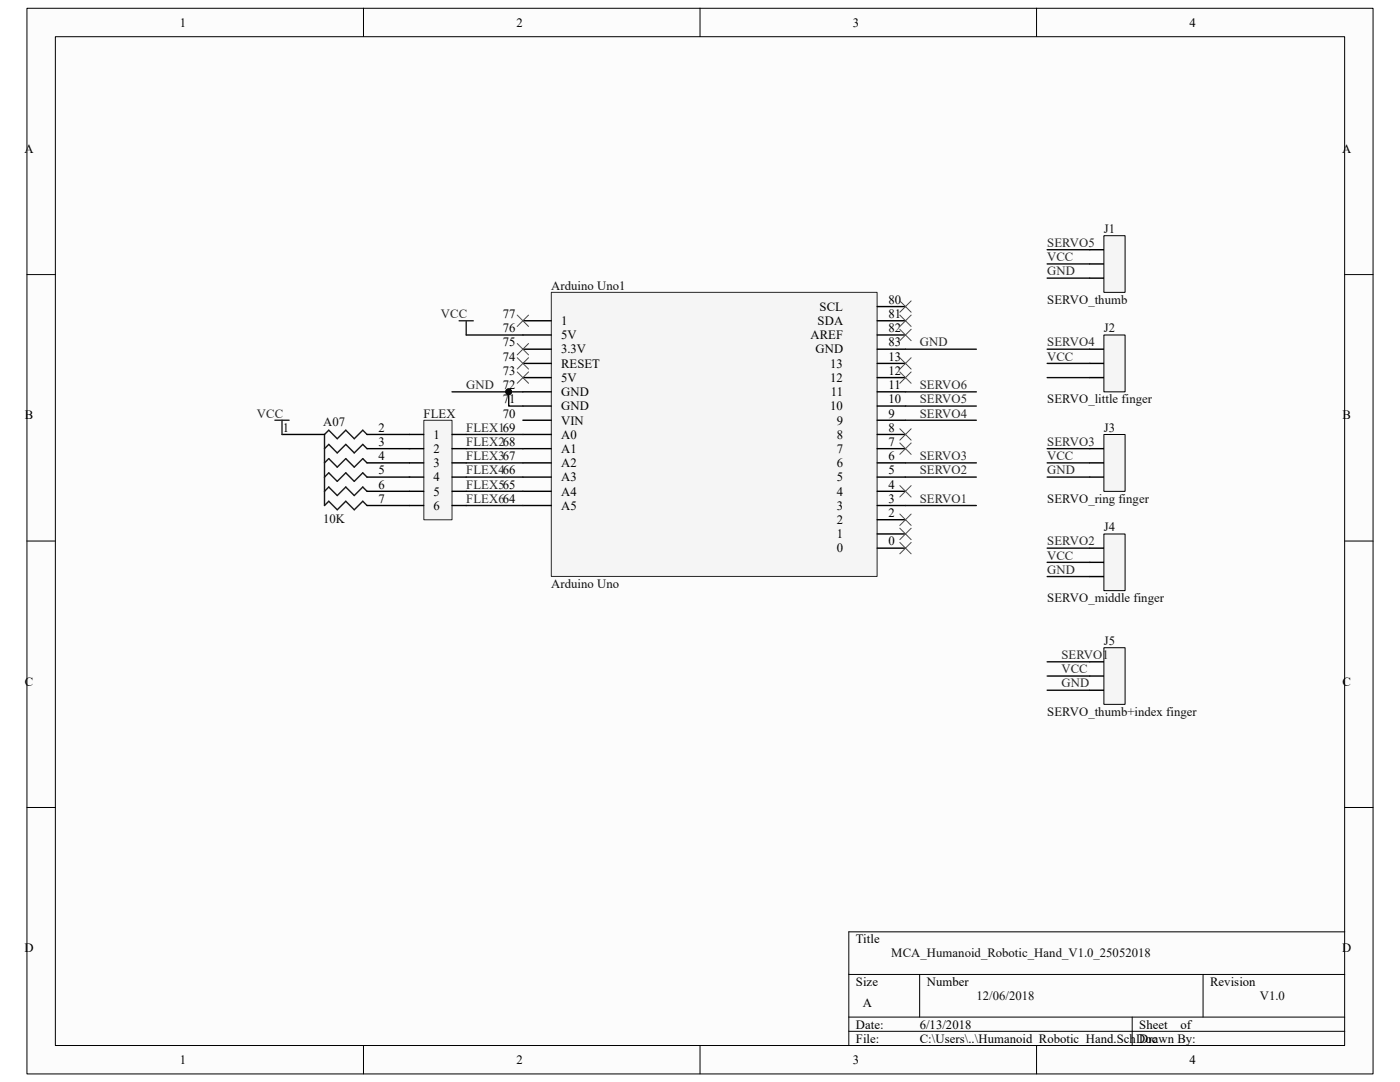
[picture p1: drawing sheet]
<svg xmlns="http://www.w3.org/2000/svg" width="279mm" height="216mm" viewBox="0 0 279 216" stroke-linecap="round" stroke-linejoin="round" font-family="sans-serif">
<path d="M5.4 1.7h268.6v212.6h-268.6z" fill="#fcfcfc"/>
<path d="M5.4 1.7h268.6v212.6h-268.6z" fill="none" stroke="#000" stroke-width=".2"/>
<path d="M11.1 7.4h257.3v201.2h-257.3z" fill="#fcfcfc"/>
<g fill="none" stroke="#000" stroke-width=".2">
<path d="M11 7.3h257.4v201.3h-257.4zM72.5 1.6v5.7M139.7 1.6v5.7M206.9 1.6v5.7M5.4 54.8h5.6M268.4 54.8h5.6M5.4 108h5.6M268.4 108h5.6M5.4 161.1h5.6M268.4 161.1h5.6M169.4 194.4h99M183.5 194.4v8.5"/>
<path d="M240.1 194.4v8.5M268.4 185.9h-99v22.7M72.5 208.6v5.7M139.7 208.6v5.7M169.4 202.9h99M169.4 205.8h99M206.9 208.6v5.7M226 202.9v5.7"/>
</g>
<path d="M110.1 58.4h64.9v56.6h-64.9z" fill="#f5f5f5"/>
<path d="M110 58.3h65v56.7h-65z" fill="none" stroke="#262626" stroke-width=".2"/>
<g fill="none" stroke="#000" stroke-width=".28">
<path d="M217.5 49.8h2.8M217.5 52.7h2.8M217.5 55.5h2.8M104.4 64h5.6M104.4 66.8h5.6M104.4 69.7h5.6M104.4 72.5h5.6M104.4 75.3h5.6M104.4 78.2h5.6M175.1 64h5.6M175.1 66.8h5.6M175.1 69.7h5.6"/>
<path d="M175.1 72.5h5.6M175.1 75.3h5.6M175.1 78.2h5.6M175.1 61.2h5.6M56.3 86.7h8.5M73.2 86.7h8.5M73.2 89.5h8.5M73.2 92.4h8.5M73.2 95.2h8.5M73.2 98h8.5M104.4 81h5.6M104.4 83.9h5.6"/>
<path d="M104.4 86.7h5.6M104.4 89.5h5.6M104.4 92.4h5.6M104.4 95.2h5.6M104.4 98h5.6M175.1 81h5.6M175.1 83.9h5.6M175.1 86.7h5.6M175.1 89.5h5.6M175.1 92.4h5.6M175.1 95.2h5.6M175.1 98h5.6"/>
<path d="M73.2 100.9h8.5M104.4 100.9h5.6M175.1 100.9h5.6M175.1 109.4h5.6M175.1 106.5h5.6M175.1 103.7h5.6"/>
</g>
<path d="M91.6 64h2.9M93 64v2.8M54.9 83.9h2.8M56.3 83.9v2.8" fill="none" stroke="#262626" stroke-width=".28"/>
<g fill="none" stroke="#4c4c4c" stroke-width=".2">
<path d="M103.2 74.2l2.3 2.3M103.2 71.4l2.3 2.2M103.2 68.5l2.3 2.3M103.2 62.9l2.3 2.2M105.5 74.2l-2.3 2.3M105.5 71.4l-2.3 2.2M105.5 68.5l-2.3 2.3M105.5 62.9l-2.3 2.2M179.6 74.2l2.2 2.3M179.6 71.4l2.2 2.2M179.6 65.7l2.2 2.3M179.6 62.9l2.2 2.2"/>
<path d="M179.6 60l2.2 2.3M181.8 74.2l-2.2 2.3M181.8 71.4l-2.2 2.2M181.8 65.7l-2.2 2.3M181.8 62.9l-2.2 2.2M181.8 60l-2.2 2.3M179.6 85.6l2.2 2.2M179.6 88.4l2.2 2.3M179.6 96.9l2.2 2.3M181.8 85.6l-2.2 2.2M181.8 88.4l-2.2 2.3M181.8 96.9l-2.2 2.3"/>
<path d="M179.6 102.6l2.2 2.2M179.6 105.4l2.2 2.3M179.6 108.2l2.2 2.3M181.8 102.6l-2.2 2.2M181.8 105.4l-2.2 2.3M181.8 108.2l-2.2 2.3"/>
</g>
<path d="M64.8 95.2l.8-.9 1.7 1.7 1.7-1.7 1.7 1.7 1.7-1.7 .8 .9M64.8 98l.8-.8 1.7 1.7 1.7-1.7 1.7 1.7 1.7-1.7 .8 .8M64.8 89.5l.8-.8 1.7 1.7 1.7-1.7 1.7 1.7 1.7-1.7 .8 .8M64.8 92.4l.8-.9 1.7 1.7 1.7-1.7 1.7 1.7 1.7-1.7 .8 .9M73.2 86.7l-.8-.9-1.7 1.7-1.7-1.7-1.7 1.7-1.7-1.7-.8 .9v14.2l.8-.9 1.7 1.7 1.7-1.7 1.7 1.7 1.7-1.7 .8 .9" fill="none" stroke="#1c1c1c" stroke-width=".28"/>
<path d="M220.3 47.1h4.2v11.2h-4.2z" fill="#f5f5f5"/>
<path d="M220.3 47h4.2v11.3h-4.2z" fill="none" stroke="#000" stroke-width=".2"/>
<path d="M217.5 69.7h2.8M217.5 72.5h2.8M217.5 75.3h2.8" fill="none" stroke="#000" stroke-width=".28"/>
<path d="M220.3 66.9h4.2v11.3h-4.2z" fill="#f5f5f5"/>
<path d="M220.3 66.8h4.2v11.4h-4.2z" fill="none" stroke="#000" stroke-width=".2"/>
<path d="M217.5 89.5h2.8M217.5 92.4h2.8M217.5 95.2h2.8" fill="none" stroke="#000" stroke-width=".28"/>
<path d="M220.3 86.7h4.2v11.3h-4.2z" fill="#f5f5f5"/>
<path d="M220.3 86.7h4.2v11.3h-4.2z" fill="none" stroke="#000" stroke-width=".2"/>
<path d="M217.5 109.4h2.8M217.5 112.2h2.8M217.5 115h2.8" fill="none" stroke="#000" stroke-width=".28"/>
<path d="M220.3 106.6h4.2v11.3h-4.2z" fill="#f5f5f5"/>
<path d="M220.3 106.6h4.2v11.3h-4.2z" fill="none" stroke="#000" stroke-width=".2"/>
<path d="M217.5 132.1h2.8M217.5 134.9h2.8M217.5 137.7h2.8" fill="none" stroke="#000" stroke-width=".28"/>
<path d="M220.3 129.3h4.2v11.2h-4.2z" fill="#f5f5f5"/>
<path d="M220.3 129.2h4.2v11.3h-4.2z" fill="none" stroke="#000" stroke-width=".2"/>
<g fill="none" stroke="#0e0e0e" stroke-width=".28">
<path d="M209 49.8h8.5M209 52.7h8.5M209 55.5h8.5M90.2 78.2h14.2M93 66.8h11.4M101.5 78.2v2.8h2.9M180.7 78.2h14.1M180.7 69.7h14.1M209 69.7h8.5M209 72.5h8.5M209 75.3h8.5M93 95.2h11.4"/>
<path d="M93 92.4h11.4M93 86.7h11.4M93 89.5h11.4M93 98h11.4M180.7 95.2h14.1M180.7 92.4h14.1M180.7 83.9h14.1M180.7 81h14.1M209 95.2h8.5M209 92.4h8.5M209 89.5h8.5M93 100.9h11.4"/>
<path d="M180.7 100.9h14.1M209 109.4h8.5M209 112.2h8.5M209 115h8.5M209 132.1h8.5M209 134.9h8.5M209 137.7h8.5"/>
</g>
<circle cx="101.5" cy="78.2" r=".55" fill="#0e0e0e" stroke="#0e0e0e" stroke-width=".2"/>
<path d="M84.6 83.9h5.6v19.8h-5.6z" fill="#f5f5f5"/>
<path d="M84.6 83.9h5.6v19.8h-5.6z" fill="none" stroke="#262626" stroke-width=".2"/>
<path d="M81.7 86.7h2.9M81.7 89.5h2.9M81.7 92.4h2.9M81.7 95.2h2.9M81.7 98h2.9M90.2 86.7h2.8M90.2 89.5h2.8M90.2 92.4h2.8M90.2 95.2h2.8M90.2 98h2.8M81.7 100.9h2.9M90.2 100.9h2.8" fill="none" stroke="#000" stroke-width=".28"/>
<g font-size="2.5">
<text x="35.9" y="5.3">1</text>
<text x="103.1" y="5.3">2</text>
<text x="170.2" y="5.3">3</text>
<text x="237.4" y="5.3">4</text>
<text x="4.9" y="30.5">A</text>
<text x="267.9" y="30.5">A</text>
<text x="100.4" y="63.5">77</text>
<text x="112" y="64.9">1</text>
<text x="163.1" y="64.9">SDA</text>
<text x="163.6" y="62">SCL</text>
<text x="177.3" y="63.5">81</text>
<text x="177.3" y="60.6">80</text>
<text x="100.4" y="66.3">76</text>
<text x="100.4" y="69.1">75</text>
<text x="100.4" y="72">74</text>
<text x="112" y="67.7">5V</text>
<text x="112" y="70.5">3.3V</text>
<text x="161.7" y="67.7">AREF</text>
<text x="162.7" y="70.5">GND</text>
<text x="177.3" y="72">13</text>
<text x="177.3" y="69.1">83</text>
<text x="177.3" y="66.3">82</text>
<text x="100.4" y="74.8">73</text>
<text x="112" y="73.4">RESET</text>
<text x="112" y="76.2">5V</text>
<text x="165.7" y="76.2">12</text>
<text x="165.7" y="73.4">13</text>
<text x="177.3" y="77.6">11</text>
<text x="177.3" y="74.8">12</text>
<text x="5" y="83.6">B</text>
<text x="100.4" y="80.5">71</text>
<text x="100.4" y="83.3">70</text>
<text x="112" y="79">GND</text>
<text x="112" y="81.9">GND</text>
<text x="165.7" y="81.9">10</text>
<text x="165.8" y="79">11</text>
<text x="177.3" y="83.3">9</text>
<text x="177.3" y="80.5">10</text>
<text x="267.9" y="83.6">B</text>
<text x="56.4" y="86.1">1</text>
<text x="75.5" y="86.1">2</text>
<text x="75.5" y="89">3</text>
<text x="86.5" y="87.5">1</text>
<text x="112" y="84.7">VIN</text>
<text x="112" y="87.5">A0</text>
<text x="167" y="87.5">8</text>
<text x="167" y="84.7">9</text>
<text x="177.3" y="89">7</text>
<text x="177.3" y="86.1">8</text>
<text x="75.5" y="91.8">4</text>
<text x="75.5" y="94.7">5</text>
<text x="86.5" y="90.4">2</text>
<text x="86.5" y="93.2">3</text>
<text x="112" y="90.4">A1</text>
<text x="112" y="93.2">A2</text>
<text x="167" y="93.2">6</text>
<text x="167" y="90.4">7</text>
<text x="177.3" y="94.7">5</text>
<text x="177.3" y="91.8">6</text>
<text x="75.5" y="97.5">6</text>
<text x="75.5" y="100.3">7</text>
<text x="86.5" y="96.1">4</text>
<text x="86.5" y="98.9">5</text>
<text x="86.5" y="101.7">6</text>
<text x="112" y="96.1">A3</text>
<text x="112" y="98.9">A4</text>
<text x="112" y="101.7">A5</text>
<text x="167" y="101.7">3</text>
<text x="167" y="98.9">4</text>
<text x="167" y="96.1">5</text>
<text x="177.3" y="100.3">3</text>
<text x="177.3" y="97.5">4</text>
<text x="167" y="107.4">1</text>
<text x="167" y="104.6">2</text>
<text x="177.3" y="103.2">2</text>
<text x="167" y="110.2">0</text>
<text x="177.3" y="108.8">0</text>
<text x="5" y="136.8">C</text>
<text x="267.9" y="136.8">C</text>
<text x="4.9" y="190">D</text>
<text x="170.8" y="188.2">Title</text>
<text x="267.9" y="190">D</text>
<text x="170.8" y="196.7">Size</text>
<text x="184.9" y="196.7">Number</text>
<text x="241.5" y="196.7">Revision</text>
<text x="172.2" y="201">A</text>
<text x="170.8" y="205.2">Date:</text>
<text x="170.8" y="208.1">File:</text>
<text x="183.5" y="205.2">6/13/2018</text>
<text x="183.5" y="208.1">C:\Users\..\Humanoid_Robotic_Hand.SchDoc</text>
<text x="227.4" y="205.2">Sheet</text>
<text x="227.4" y="208.1">Drawn By:</text>
<text x="235.6" y="205.2">of</text>
<text x="35.9" y="212.3">1</text>
<text x="103.1" y="212.3">2</text>
<text x="170.2" y="212.3">3</text>
<text x="237.4" y="212.3">4</text>
</g>
<g font-size="2.5" fill="#0e0e0e">
<text x="220.3" y="46.4">J1</text>
<text x="110" y="57.8">Arduino Uno1</text>
<text x="209" y="60.6">SERVO_thumb</text>
<text x="220.3" y="66.3">J2</text>
<text x="84.5" y="83.3">FLEX</text>
<text x="209" y="80.5">SERVO_little finger</text>
<text x="64.5" y="85">A07</text>
<text x="220.3" y="86.1">J3</text>
<text x="209" y="100.3">SERVO_ring finger</text>
<text x="64.5" y="104.3">10K</text>
<text x="220.3" y="106">J4</text>
<text x="110" y="117.3">Arduino Uno</text>
<text x="209" y="120.2">SERVO_middle finger</text>
<text x="220.3" y="128.7">J5</text>
<text x="209" y="142.8">SERVO_thumb+index finger</text>
<text x="177.9" y="191.1">MCA_Humanoid_Robotic_Hand_V1.0_25052018</text>
<text x="194.9" y="199.6">12/06/2018</text>
<text x="251.4" y="199.6">V1.0</text>
</g>
<g font-size="2.5" fill="#262626">
<text x="209" y="52.1">VCC</text>
<text x="209" y="49.3">SERVO5</text>
<text x="209" y="54.9">GND</text>
<text x="88" y="63.5">VCC</text>
<text x="183.5" y="69.1">GND</text>
<text x="209" y="72">VCC</text>
<text x="209" y="69.1">SERVO4</text>
<text x="93" y="77.6">GND 72</text>
<text x="183.5" y="77.6">SERVO6</text>
<text x="51.3" y="83.3">VCC</text>
<text x="183.5" y="83.3">SERVO4</text>
<text x="183.5" y="80.5">SERVO5</text>
<text x="93" y="86.1">FLEX169</text>
<text x="93" y="89">FLEX268</text>
<text x="209" y="89">SERVO3</text>
<text x="93" y="91.8">FLEX367</text>
<text x="93" y="94.7">FLEX466</text>
<text x="183.5" y="94.7">SERVO2</text>
<text x="183.5" y="91.8">SERVO3</text>
<text x="209" y="94.7">GND</text>
<text x="209" y="91.8">VCC</text>
<text x="93" y="97.5">FLEX565</text>
<text x="93" y="100.3">FLEX664</text>
<text x="183.5" y="100.3">SERVO1</text>
<text x="209" y="111.7">VCC</text>
<text x="209" y="108.8">SERVO2</text>
<text x="209" y="114.5">GND</text>
<text x="211.8" y="131.5">SERVO1</text>
<text x="211.8" y="137.2">GND</text>
<text x="211.8" y="134.3">VCC</text>
</g>
</svg>
